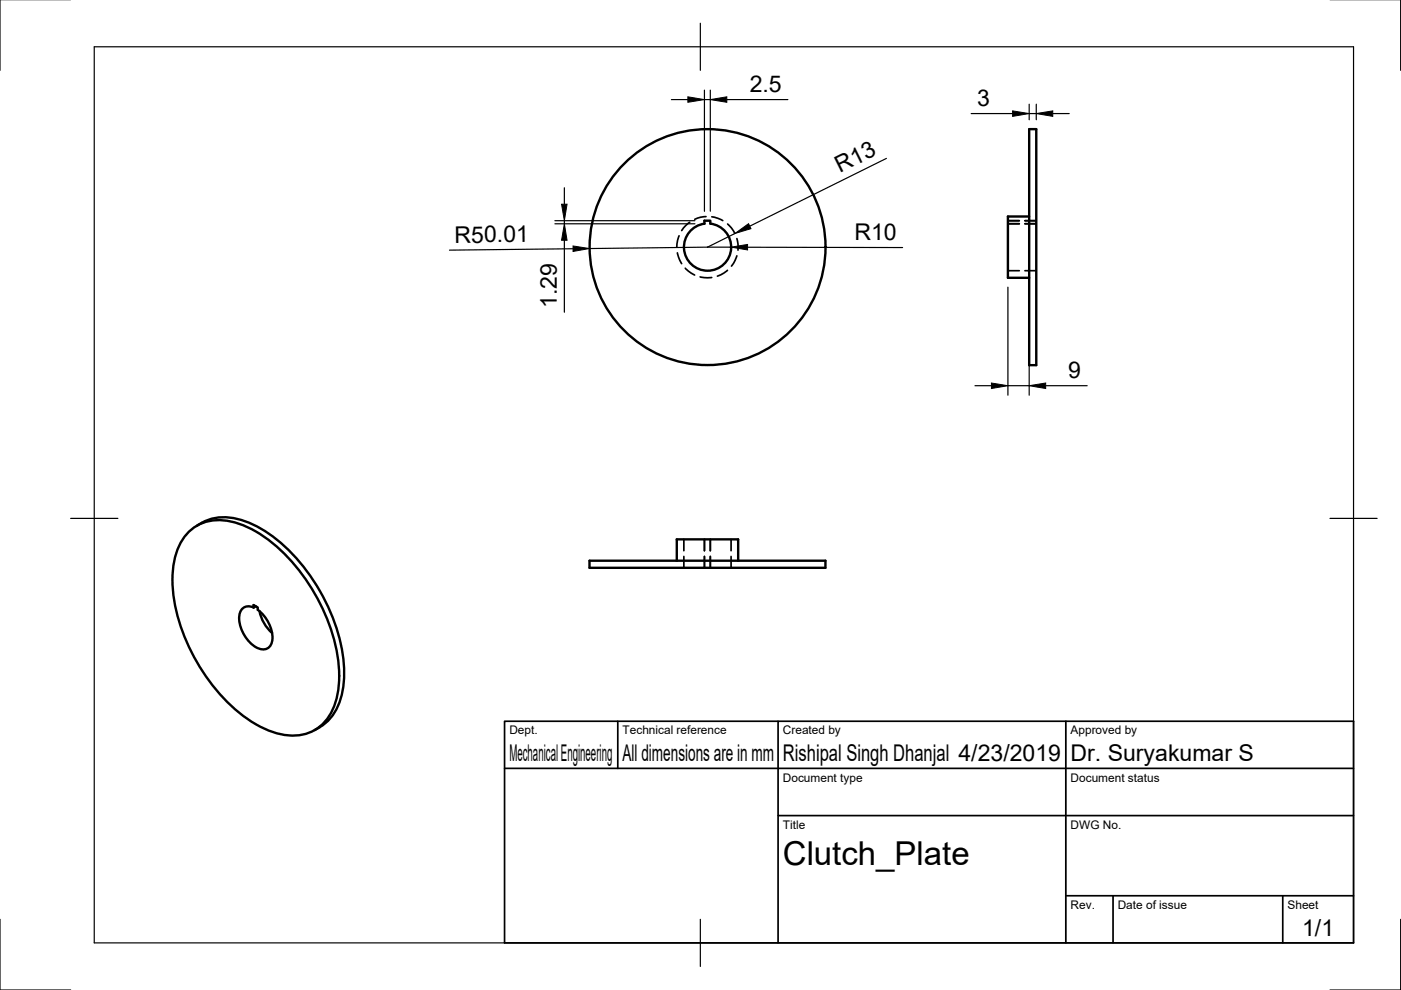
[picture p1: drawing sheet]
<svg xmlns="http://www.w3.org/2000/svg" width="297mm" height="210mm" viewBox="0 0 297 210" stroke-linecap="round" stroke-linejoin="round" font-family="sans-serif">
<!-- layer: Visible -->
<g fill="none" stroke="#000" stroke-width=".51">
<path d="M218.2 27.4h1.5v50h-1.5zM150.6 47.4a5 5 0 0 1 3.8 7.6 5 5 0 0 1-8.5 .2 5 5 0 0 1 3.5-7.8v-.6h1.2v.6M218.2 45.9h-4.5v13h4.5M40.2 112.6a10.1 10.1 0 0 1 10.7-1.5 32 32 0 0 1 15.3 13.9 35.6 35.6 0 0 1 5.6 20.2 12.2 12.2 0 0 1-4.5 9.2 10.3 10.3 0 0 1-9.7 .7 32 32 0 0 1-15.3-13.9 35.6 35.6 0 0 1-5.7-20.2 12.7 12.7 0 0 1 3.6-8.4zM42.8 110.8l-1.1 .7M42.8 110.8a11.7 11.7 0 0 1 11 .5 35.3 35.3 0 0 1 15.1 16 31.9 31.9 0 0 1 3.8 18.8 10.9 10.9 0 0 1-6 8.7M125 118.9h50v1.5h-50zM143.5 118.9v-4.5h13v4.5M53.8 128.8a2.02 2.02 0 0 0-3.1 1.8 7.5 7.5 0 0 0 4.2 6.9 2.03 2.03 0 0 0 2.9-2.1 7.8 7.8 0 0 0-3.1-6.1M54.2 128.5l-.4 .3v-.5l.9 .5v.5M55 129.6a8.2 8.2 0 0 0 2.7 4.6"/>
<circle cx="150" cy="52.4" r="25"/>
</g>
<!-- layer: Hidden -->
<g fill="none" stroke="#000" stroke-width=".36">
<path d="M143.6 53.6l.3 .9 .6 1.4M144 50l-.3 1-.2 1.4M145.3 56.9l.6 .6 1.4 .8M146.2 47.1l-.8 .7-.9 1.1M148.4 58.7l1.6 .2 .9-.1M149.7 45.9l-1.2 .2-1.2 .4M150.9 46l1.2 .3 1.1 .5M154.2 57.3l-.7 .6-1.4 .6M154.3 47.5l.8 .8 .7 1.1M156.2 50.6l.3 1.1v1.3M156.2 54.2l-.3 1-.8 1.2M213.7 46.8h2.4"/>
<path d="M213.7 47.4h2.4M213.7 57.4h2.4M217.3 46.8h2.4M217.3 47.4h2.4M217.3 57.4h2.4M145 114.4v2.4M145 118v2.4M149.4 114.4v2.4M149.4 118v2.4M150.6 114.4v2.4M150.6 118v2.4M155 114.4v2.4"/>
<path d="M155 118v2.4"/>
</g>
<!-- layer: Border -->
<path d="M0 -.1v15M297 -.1v15M20 9.9h267v190h-267zM148.5 4.9v10M15 109.9h10M282 109.9h10M0 194.9v15h15M148.5 194.9v10M297 194.9v15h-15" fill="none" stroke="#000" stroke-width=".25"/>
<!-- layer: TitleBlock -->
<path d="M107 152.9h180v47h-180zM131 152.9v10M165 152.9v47M226 152.9v47M107 162.9h180M165 172.9h122M226 189.9h61M236 189.9v10M272 189.9v10" fill="none" stroke="#000" stroke-width=".36"/>
<!-- layer: Dimensions -->
<g fill="none" stroke="#000" stroke-width=".25">
<path d="M149.4 19.1v25.7M150.6 19.1v25.7M119.7 39.8v3.5M142.3 21.1h3.5M149.4 21.1h1.2M154.1 21.1h12.9M187.9 33.6l-28.9 14.4M205.9 24.1h8.8M218.2 22.1v3.3M218.2 24.1h1.5M219.7 22.1v3.3M223.2 24.1h3.5"/>
<path d="M117.6 46.8h29.7M117.6 47.4h29.7M119.7 46.8v.6M119.7 50.9v15.3M121.5 52.7l-26.2 .3M150 52.4l-25 .3M150 52.4h5M155.8 49.5l-5.8 2.9M158.5 52.4l32.9 .1M213.7 60.9v22.9M218.2 60.9v22.9M206.7 81.8h3.5"/>
<path d="M213.7 81.8h4.5M221.7 81.8h8.8"/>
</g>
<path d="M145.8 20.5l3.6 .6-3.6 .6zM150.6 21.1l3.5-.6v1.2zM214.7 23.5l3.5 .6-3.5 .6zM219.7 24.1l3.5-.6v1.2zM119.1 43.3h1.1l-.5 3.5zM119.7 47.4l.5 3.5h-1.1zM121.5 52.1l3.5 .6-3.5 .6zM155 52.4l3.5-.6v1.2zM155.8 49.5l2.9-2.1 .5 1.1zM210.2 81.2l3.5 .6-3.5 .6zM218.2 81.8l3.5-.6v1.2z" fill="#000" stroke="#000" stroke-width=".21"/>
<text font-size="7" x="166" y="183.4">Clutch_Plate</text>
<g font-size="4.9">
<text x="159" y="19.6">2.5</text>
<text x="207.2" y="22.5">3</text>
<text x="178.1" y="36.7" transform="rotate(-26 178.1 36.7)">R13</text>
<text x="96.4" y="51.5" transform="rotate(-1 96.4 51.5)">R50.01</text>
<text x="181.1" y="50.9">R10</text>
<text x="118.1" y="65.2" transform="rotate(-90 118.1 65.2)">1.29</text>
<text x="226.5" y="80.2">9</text>
<text x="108" y="161.4">Mechanical Engineering</text>
<text x="132" y="161.4">All dimensions are in mm</text>
<text x="166" y="161.4">Rishipal Singh Dhanjal 4/23/2019</text>
<text x="227" y="161.4">Dr. Suryakumar S</text>
<text x="276.1" y="198.6">1/1</text>
</g>
<g font-size="2.5">
<text x="108" y="155.7">Dept.</text>
<text x="132" y="155.7">Technical reference</text>
<text x="166" y="155.7">Created by</text>
<text x="227" y="155.7">Approved by</text>
<text x="166" y="165.7">Document type</text>
<text x="227" y="165.7">Document status</text>
<text x="166" y="175.7">Title</text>
<text x="227" y="175.7">DWG No.</text>
<text x="227" y="192.7">Rev.</text>
<text x="237" y="192.7">Date of issue</text>
<text x="273" y="192.7">Sheet</text>
</g>
</svg>
